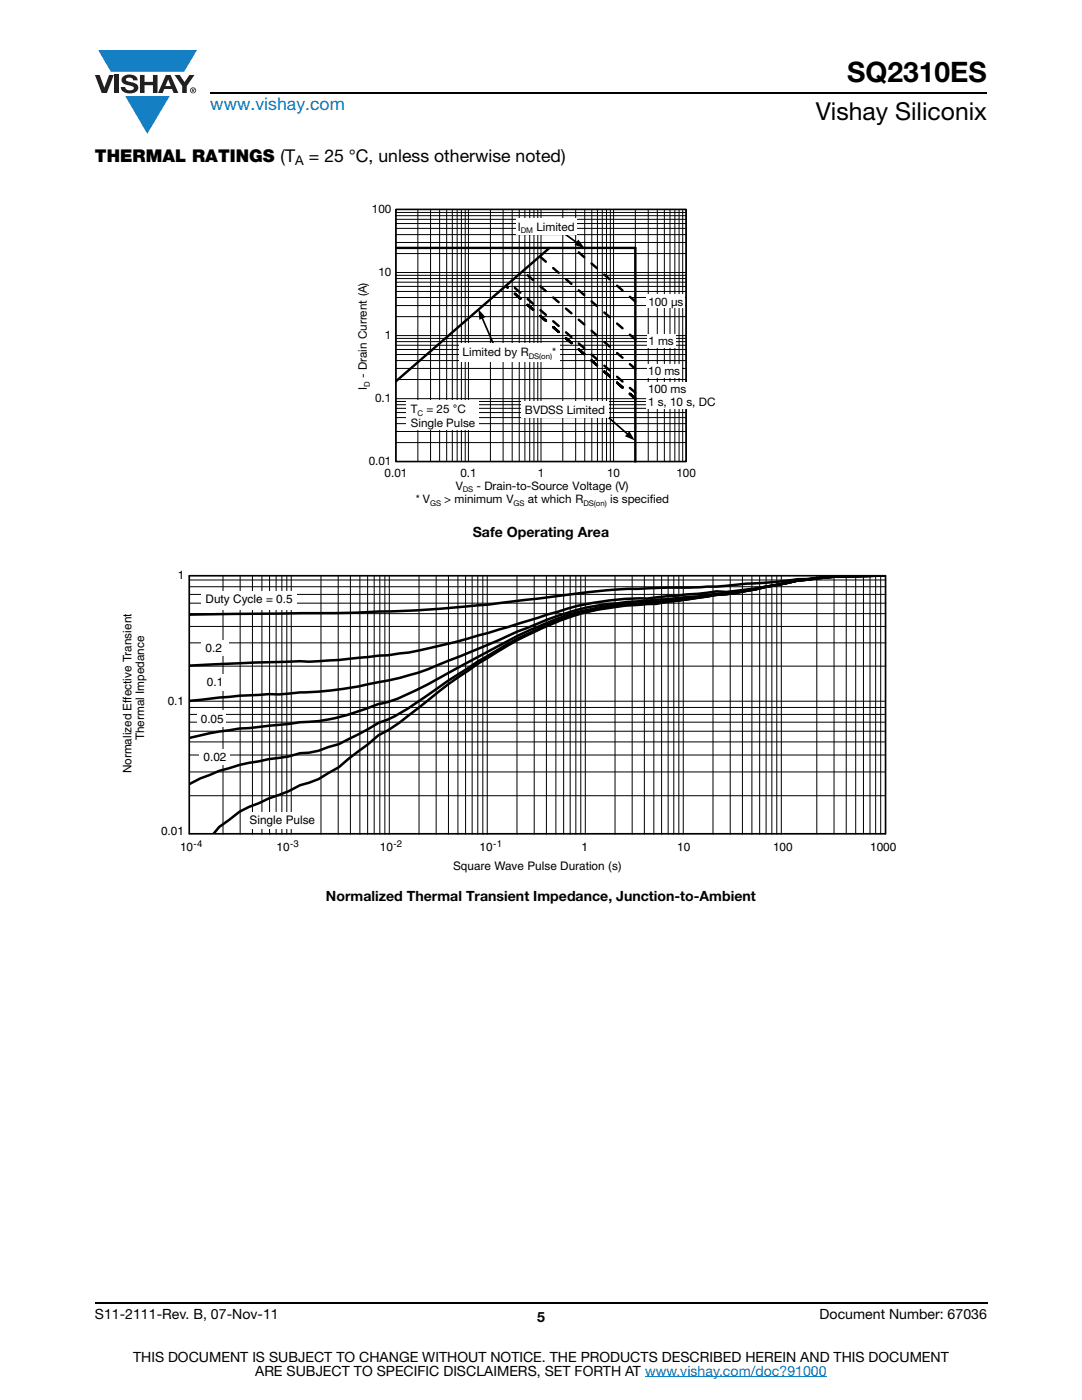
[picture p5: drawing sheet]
<svg xmlns="http://www.w3.org/2000/svg" width="216mm" height="279mm" viewBox="0 0 216 279" stroke-linecap="round" stroke-linejoin="round" font-family="sans-serif">
<g fill="#147fc3">
<path d="M19.6 10h19.7l-2.6 4.3h-1.1h-13.5z"/>
<path d="M25 19.2h8.9l-4.5 7.5z"/>
</g>
<g fill="#231f20">
<path d="M18.9 15h1l.9 2.5 1-2.5h.9l-1.4 3.6h-1z"/>
<path d="M22.9 15h.9v3.6h-.9z"/>
<path d="M24.6 15.3a2.1 2.1 0 0 1 2.8 .3l.1 .4h-.9a.79 .79 0 0 0-.7-.5 .79 .79 0 0 0-.8 .4l.3 .3 1 .2a1.08 1.08 0 0 1 1.2 1 1.08 1.08 0 0 1-1.1 1.2 1.73 1.73 0 0 1-2.4-1.2h.9a.96 .96 0 0 0 .8 .6 .96 .96 0 0 0 .9-.4 1.31 1.31 0 0 0-1.2-.6 1.03 1.03 0 0 1-1.1-.6 1.03 1.03 0 0 1 .2-1.1z"/>
<path d="M27.9 15h.9v1.3h1.7v-1.3h.9v3.6h-.9v-1.6h-1.7v1.6h-.9z"/>
<path d="M34.8 15h1.1l.9 1.4 1-1.4h1l-1.5 2.2v1.4h-.9v-1.4z"/>
<path d="M33.6 15.9l.5 1.3h-1.1zM33.1 15l-1.6 3.6h1l.3-.8h1.5l.3 .8h1l-1.6-3.6z"/>
<path d="M38.1 18a.46 .46 0 0 1 .9 0 .46 .46 0 0 1-.9 0zM37.9 18a.6 .6 0 0 0 1.2 0 .6 .6 0 0 0-1.2 0z"/>
<path d="M38.4 17.8h.2v.2h-.2zM38.3 17.7v.7h.1v-.3l.4 .3-.2-.3 .2-.2-.1-.2z"/>
</g>
<path d="M42 18.6h155M18.9 260h178.1" fill="none" stroke="#000" stroke-width=".36"/>
<path d="M128.7 274.8h36.3" fill="none" stroke="#007ec4" stroke-width=".2"/>
<g fill="#fff">
<path d="M71.3 40.6h71.8v60.7h-71.8z"/>
<path d="M79 41.8h57.9v50.3h-57.9z"/>
</g>
<g fill="none" stroke="#000" stroke-width=".2">
<path d="M79 59.4h57.9M79 58.2h57.9M79 57.2h57.9M79 56.3h57.9M79 55.6h57.9M79 54.9h57.9M79 50.6h57.9M79 48.4h57.9M79 46.8h57.9M79 45.6h57.9M79 44.6h57.9M79 43.8h57.9"/>
<path d="M79 43h57.9M79 42.4h57.9M79 54.4h57.9M83.4 41.8v50.3M85.9 41.8v50.3M87.7 41.8v50.3M89.1 41.8v50.3M90.3 41.8v50.3M91.2 41.8v50.3M92.1 41.8v50.3M92.8 41.8v50.3M93.5 41.8v50.3"/>
<path d="M97.9 41.8v50.3M100.4 41.8v50.3M102.2 41.8v50.3M103.6 41.8v50.3M104.7 41.8v50.3M105.7 41.8v50.3M106.5 41.8v50.3M107.3 41.8v50.3M107.9 41.8v50.3M112.3 41.8v50.3M114.9 41.8v50.3M116.7 41.8v50.3"/>
<path d="M118.1 41.8v50.3M119.2 41.8v50.3M120.2 41.8v50.3M121 41.8v50.3M121.8 41.8v50.3M122.4 41.8v50.3M126.8 41.8v50.3M129.3 41.8v50.3M131.2 41.8v50.3M132.6 41.8v50.3M133.7 41.8v50.3M134.7 41.8v50.3"/>
<path d="M135.5 41.8v50.3M136.2 41.8v50.3M136.9 41.8v50.3M136.9 41.8h-57.9v50.3h57.9M79 75.7h57.9M79 73.5h57.9M79 72h57.9M79 70.8h57.9M79 69.7h57.9M79 68.9h57.9M79 68.2h57.9M79 67.5h57.9"/>
<path d="M79 63.2h57.9M79 61h57.9M79 79.6h57.9M79 67h57.9M79 88.3h57.9M79 86.1h57.9M79 84.5h57.9M79 83.3h57.9M79 82.3h57.9M79 81.5h57.9M79 80.8h57.9M79 80.1h57.9"/>
</g>
<path d="M79 41.8h57.9v50.3h-57.9z" fill="none" stroke="#000" stroke-width=".32"/>
<path d="M79 49.5h47.8v42.6M109.6 49.5l-30.6 26.6" fill="none" stroke="#000" stroke-width=".48"/>
<path d="M126.8 79.6l-25.8-22.5M126.8 79.5l-25.8-22.4M126.8 78.4l-25.3-22M126.8 73.6l-22.4-19.5M126.8 67.7l-19.1-16.5M126.8 60.2l-12.3-10.6" fill="none" stroke="#000" stroke-width=".48" stroke-dasharray="1.4 1.9"/>
<path d="M112.4 46.5l2.9 2M96.1 63.3l3 6.7M118.5 80.8l6.9 6" fill="none" stroke="#000" stroke-width=".34"/>
<path d="M115.4 47.8l1.2 1.7-2-.6zM95.5 61.7l1.4 1.6-1.3 .5zM125.6 86.1l1.1 1.8-2-.8z" fill="#000"/>
<g fill="#fff">
<path d="M129 76.2h8.3v2.8h-8.3z"/>
<path d="M91.6 68.6h20.1v3.6h-20.1z"/>
<path d="M129.1 66.7h5.7v2.8h-5.7z"/>
<path d="M103 43.5h12v3.3h-12z"/>
<path d="M81 79.9h14.5v6h-14.5z"/>
<path d="M104.1 80.1h17.3v3.3h-17.3z"/>
<path d="M129 72.6h7v2.8h-7z"/>
<path d="M129.1 58.7h7.6v2.8h-7.6z"/>
<path d="M129 78.8h14.1v2.8h-14.1z"/>
<path d="M24.2 113.5h154.7v60.6h-154.7z"/>
</g>
<path d="M176.6 114.9h-1.9a102.4 102.4 0 0 0-15.7 1l-2.2 .5a233.6 233.6 0 0 1-29.7 4 50.7 50.7 0 0 0-20.8 5.1l-3.7 1.7-7.3 3.9a221.8 221.8 0 0 1-15.7 8.2l-2 .7a19 19 0 0 0-5 1.6 37.8 37.8 0 0 1-12.7 2.5l-6.3 .7a105.6 105.6 0 0 0-15.8 2.5M176.6 114.9l-6 .1a71.4 71.4 0 0 0-15.7 1.8l-8 1.5-17 2.1a56.8 56.8 0 0 0-18.8 3.5l-2.2 .9a85 85 0 0 0-15.6 8.6l-3.9 2.5-3.7 2.6a55.5 55.5 0 0 1-8.3 5.1l-1.9 .7-2.1 1.2-5.8 3-2.1 .6-1.9 .7-2 .4-1.7 .1-2.3 .7-4 .5-5.8 1.2-4.1 1.1-3.7 1.5-2.2 1.2M176.6 114.9h-1.9a101.4 101.4 0 0 0-15.7 1l-12.1 2.4-4 .4-11.9 1.8a59.1 59.1 0 0 0-18.7 3.1l-1.1 .5a85.3 85.3 0 0 0-17.9 9.8 150.4 150.4 0 0 0-11.8 8.9l-1.8 1.4-2.3 1.5-1.9 1-7.9 6.4-4 2.4-3.7 1.2-2.3 1.2-4 1.5-5.8 2.6-4.1 3-1.1 1.4M176.8 114.9a162.2 162.2 0 0 0-20.6 1.1l-6.2 .4a118.5 118.5 0 0 1-12.9 .9h-4.1a187.1 187.1 0 0 0-26.7 2.3 325.7 325.7 0 0 1-35.6 2.7l-32.9 .4M176.8 114.9h-2a91.6 91.6 0 0 0-16.8 1.2l-4.7 .9-4.8 .7a23.8 23.8 0 0 1-5.5 .3l-3.7 .5-6.3 .5-3.9 .5a54.5 54.5 0 0 0-17.9 2.6l-7.9 2.4a186.5 186.5 0 0 1-21.8 5.7l-8 .9a139.6 139.6 0 0 1-15.8 1l-19.9 .7M176.8 114.9h-2a103.1 103.1 0 0 0-15.6 1l-8.3 1.6a41.9 41.9 0 0 1-7.9 1l-3.7 .5-14.2 1.1-1.9 .3a49.4 49.4 0 0 0-18 4.9l-15.8 6.6a61.9 61.9 0 0 1-15.9 4.6 66.1 66.1 0 0 1-13.6 1.7l-4.2 .4-2.1-.1-5.8 .3-10 1.1" fill="none" stroke="#000" stroke-width=".5"/>
<g fill="none" stroke="#000" stroke-width=".2">
<path d="M37.9 118.6h138.9M37.9 117.1h138.9M37.9 115.7h138.9M44.5 115v51.5M47.9 115v51.5M50.4 115v51.5M52.3 115v51.5M53.8 115v51.5M55.1 115v51.5M56.2 115v51.5M57.2 115v51.5M58.1 115v51.5"/>
<path d="M64 115v51.5M67.5 115v51.5M69.9 115v51.5M71.8 115v51.5M73.4 115v51.5M74.7 115v51.5M75.8 115v51.5M76.8 115v51.5M77.7 115v51.5M83.6 115v51.5M87 115v51.5M89.5 115v51.5"/>
<path d="M91.4 115v51.5M92.9 115v51.5M94.2 115v51.5M95.3 115v51.5M96.3 115v51.5M97.2 115v51.5M103.2 115v51.5M106.6 115v51.5M109 115v51.5M110.9 115v51.5M112.5 115v51.5M113.8 115v51.5"/>
<path d="M114.9 115v51.5M115.9 115v51.5M116.8 115v51.5M122.7 115v51.5M126.1 115v51.5M128.6 115v51.5M130.5 115v51.5M132 115v51.5M133.3 115v51.5M134.4 115v51.5M135.5 115v51.5M136.3 115v51.5"/>
<path d="M142.3 115v51.5M145.7 115v51.5M148.1 115v51.5M150 115v51.5M151.6 115v51.5M152.9 115v51.5M154 115v51.5M155 115v51.5M155.9 115v51.5M163 114.9v51.5M166.4 114.9v51.5M168.9 114.9v51.5"/>
<path d="M170.7 114.9v51.5M172.3 114.9v51.5M173.6 114.9v51.5M174.7 114.9v51.5M175.7 114.9v51.5M37.9 120.4h138.9M37.9 132.9h138.9M37.9 128.3h138.9M37.9 125h138.9M37.9 122.5h138.9M37.9 139.9h138.6M37.9 158.8h138.6"/>
<path d="M37.9 154.1h138.6M37.9 150.7h138.6M37.9 148.1h138.6M37.9 145.9h138.6M37.9 144.1h138.6M37.9 142.6h138.6M37.9 141.2h138.6"/>
</g>
<g fill="#fff">
<path d="M40.3 127.8h5.4v3.1h-5.4z"/>
<path d="M40.6 134.6h4.9v3.4h-4.9z"/>
<path d="M40.1 118h19.2v3.6h-19.2z"/>
<path d="M49.1 162.1h14v3.4h-14z"/>
<path d="M39.8 149.6h6.1v3h-6.1z"/>
<path d="M39.4 141.8h5.7v3.3h-5.7z"/>
</g>
<path d="M37.8 114.9v51.5h138.9v-51.5M37.8 114.9h138.9" fill="none" stroke="#000" stroke-width=".34"/>
<text font-size="5.6" x="169" y="16.4">SQ2310ES</text>
<text font-size="4.9" x="162.8" y="24">Vishay Siliconix</text>
<text font-size="3.5" fill="#007ec4" x="42" y="21.9">www.vishay.com</text>
<g font-size="3.5">
<text x="18.9" y="32.3">THERMAL RATINGS (T</text>
<text x="61.6" y="32.3">= 25 °C, unless otherwise noted)</text>
</g>
<g font-size="2.8">
<text x="94.3" y="107.1">Safe Operating Area</text>
<text x="65" y="179.9">Normalized Thermal Transient Impedance, Junction-to-Ambient</text>
<text x="18.9" y="263.3">S11-2111-Rev. B, 07-Nov-11</text>
<text x="107.2" y="263.8">5</text>
<text x="163.6" y="263.3">Document Number: 67036</text>
<text x="26.5" y="271.7">THIS DOCUMENT IS SUBJECT TO CHANGE WITHOUT NOTICE. THE PRODUCTS DESCRIBED HEREIN AND THIS DOCUMENT</text>
<text x="50.9" y="274.6">ARE SUBJECT TO SPECIFIC DISCLAIMERS, SET FORTH AT www.vishay.com/doc?91000</text>
</g>
<text font-size="2.6" x="58.9" y="33">A</text>
<g font-size="2.4">
<text x="35.5" y="115.5">1</text>
<text x="41" y="120.4">Duty Cycle = 0.5</text>
<text x="41" y="130.2">0.2</text>
<text x="41.3" y="137">0.1</text>
<text x="33.5" y="140.7">0.1</text>
<text x="28.8" y="147.8" transform="rotate(-90 28.8 147.8)">Thermal Impedance</text>
<text x="40.1" y="144.2">0.05</text>
<text x="26.2" y="154.4" transform="rotate(-90 26.2 154.4)">Normalized Effective Transient</text>
<text x="40.6" y="151.9">0.02</text>
<text x="32.1" y="166.7">0.01</text>
<text x="49.8" y="164.5">Single Pulse</text>
<text x="35.9" y="169.8">10</text>
<text x="55.2" y="169.8">10</text>
<text x="75.8" y="169.8">10</text>
<text x="90.4" y="173.6">Square Wave Pulse Duration (s)</text>
<text x="95.7" y="169.8">10</text>
<text x="116" y="169.8">1</text>
<text x="135.1" y="169.9">10</text>
<text x="154.3" y="169.8">100</text>
<text x="173.6" y="169.8">1000</text>
</g>
<g font-size="2.3">
<text x="74.2" y="42.5">100</text>
<text x="103.3" y="46">I</text>
<text x="107" y="46">Limited</text>
<text x="75.5" y="55.1">10</text>
<text x="129.4" y="61">100 μ</text>
<text x="135.2" y="61">s</text>
<text x="76.8" y="67.7">1</text>
<text x="92.3" y="71.1">Limited by R</text>
<text x="110.2" y="71.1">*</text>
<text x="129.4" y="68.9">1 ms</text>
<text x="73.2" y="77.8" transform="rotate(-90 73.2 77.8)">I</text>
<text x="73.2" y="75.4" transform="rotate(-90 73.2 75.4)">- Drain Current (A)</text>
<text x="129.3" y="74.9">10 ms</text>
<text x="74.9" y="80.2">0.1</text>
<text x="82" y="82.4">T</text>
<text x="85.1" y="82.4">= 25</text>
<text x="90.4" y="82.4">°</text>
<text x="91.3" y="82.4">C</text>
<text x="104.7" y="82.6">BVDSS</text>
<text x="113.1" y="82.6">Limited</text>
<text x="129.3" y="78.5">100 m</text>
<text x="129.3" y="81.1">1</text>
<text x="131.3" y="81.1">s, 10</text>
<text x="135.8" y="78.5">s</text>
<text x="137" y="81.1">s, DC</text>
<text x="82" y="85.1">S</text>
<text x="83.5" y="85.1">ingle Pul</text>
<text x="92.4" y="85.1">s</text>
<text x="93.6" y="85.1">e</text>
<text x="73.6" y="92.8">0.01</text>
<text x="76.8" y="95.3">0.01</text>
<text x="91.9" y="95.3">0.1</text>
<text x="107.3" y="95.3">1</text>
<text x="121.1" y="95.3">10</text>
<text x="135" y="95.3">100</text>
<text x="82.9" y="100.4">* V</text>
<text x="88.7" y="100.4">&gt; minimum V</text>
<text x="90.9" y="97.7">V</text>
<text x="95.1" y="97.7">- Drain-to-Source Voltage (V)</text>
<text x="105.3" y="100.4">at which R</text>
<text x="121.8" y="100.4">is specif</text>
<text x="129.6" y="100.4">ied</text>
</g>
<g font-size="1.9">
<text x="38.6" y="169">-4</text>
<text x="57.9" y="169">-3</text>
<text x="78.5" y="169">-2</text>
<text x="98.4" y="169">-1</text>
</g>
<g font-size="1.6">
<text x="103.9" y="46.6">DM</text>
<text x="105.5" y="71.6">D</text>
<text x="106.6" y="71.6">S</text>
<text x="107.6" y="71.6">(on)</text>
<text x="73.8" y="77.2" transform="rotate(-90 73.8 77.2)">D</text>
<text x="83.3" y="83">C</text>
<text x="85.8" y="101">GS</text>
<text x="92.4" y="98.3">DS</text>
<text x="102.5" y="101">GS</text>
<text x="116.4" y="101">DS(on)</text>
</g>
</svg>
